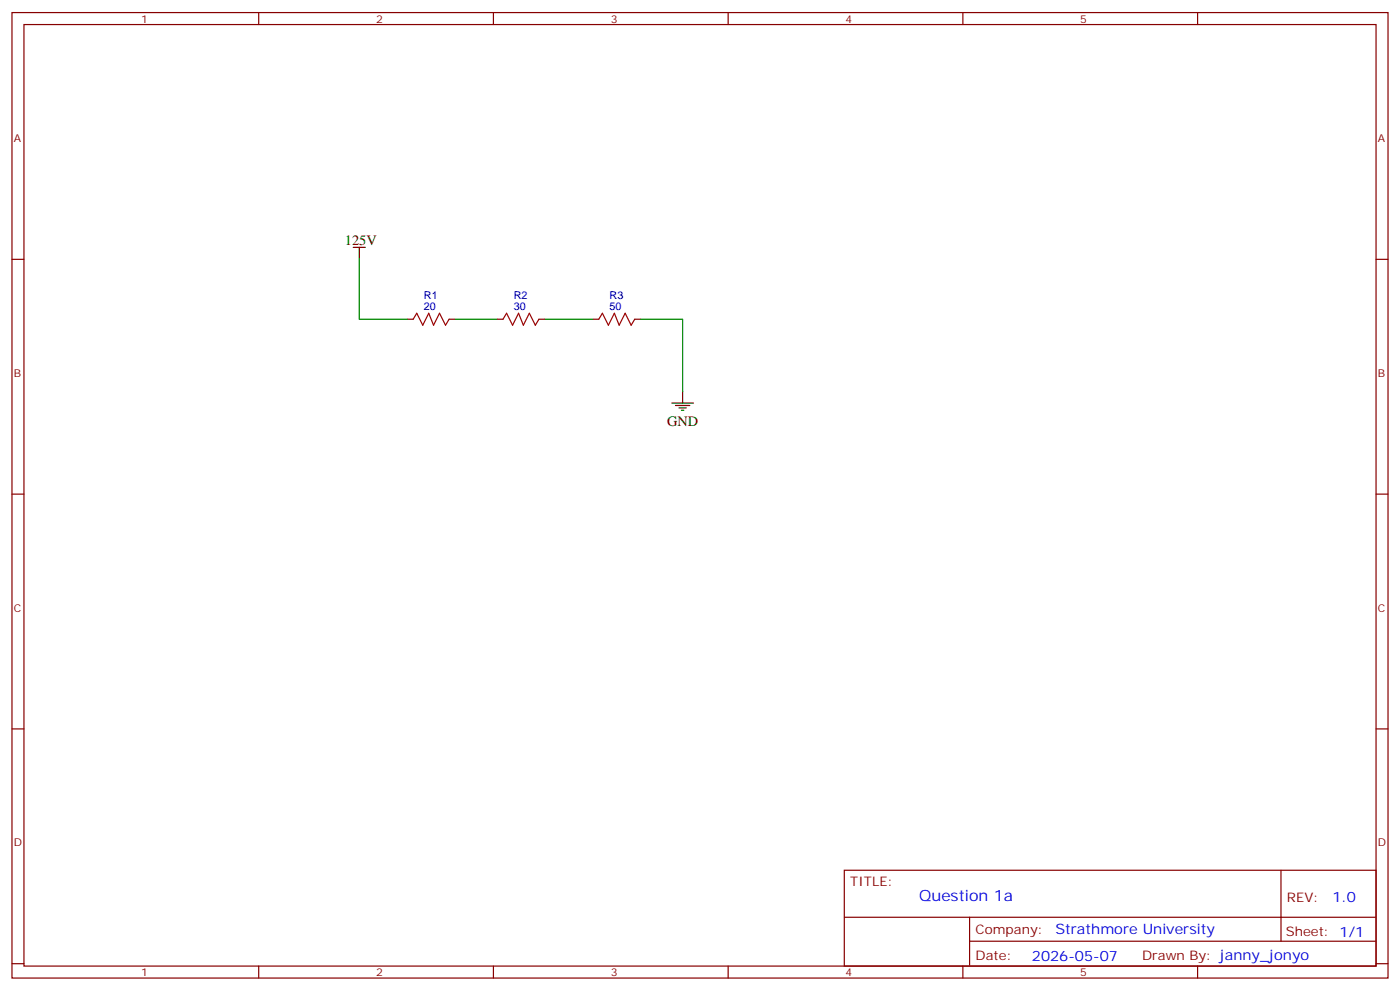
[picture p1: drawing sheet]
<svg xmlns="http://www.w3.org/2000/svg" width="412mm" height="292mm" viewBox="0 0 412 292" stroke-linecap="round" stroke-linejoin="round" font-family="sans-serif">
<g fill="none" stroke="#870000" stroke-width=".35">
<path d="M3.5 3.7h405.4v284.3h-405.4zM7.1 7.2h398.2v277.3h-398.2zM76.2 3.7v3.5M145.3 3.7v3.5M214.5 3.7v3.5M283.6 3.7v3.5M352.8 3.7v3.5M3.5 76.4h3.6M405.3 76.4h3.6M119.9 94h1.8M132.3 94h1.8M146.4 94h1.8"/>
<path d="M158.7 94h1.8M174.6 94h1.8M187 94h1.7M3.5 145.5h3.6M405.3 145.5h3.6M3.5 214.7h3.6M405.3 214.7h3.6M248.7 256.3h156.6v28.2h-156.6zM377.3 256.3v20.9M248.7 270.1h156.5M285.6 277.2h119.6M285.6 270.1v14.2"/>
<path d="M3.5 283.8h3.6M76.2 284.5v3.5M145.3 284.5v3.5M214.5 284.5v3.5M283.6 284.5v3.5M352.8 284.5v3.5M405.3 283.8h3.6"/>
</g>
<path d="M104.1 72.8h3.5M105.8 72.8v3.6M197.9 118.7h6.4M199 119.4h4.2M201.1 115.2v3.5M200 120.1h2.1M200.7 120.8h.7" fill="none" stroke="#000" stroke-width=".35"/>
<path d="M121.7 94l1.1-1.7 1.7 3.5 1.8-3.5 1.4 3.5 1.8-3.5 1.7 3.5 1.1-1.8M148.2 94l1-1.7 1.8 3.5 1.8-3.5 1.4 3.5 1.7-3.5 1.8 3.5 1-1.8M176.4 94l1-1.7 1.8 3.5 1.8-3.5 1.4 3.5 1.7-3.5 1.8 3.5 1.1-1.8" fill="none" stroke="#a10000" stroke-width=".35"/>
<path d="M105.8 76.4v17.6h14.1M134.1 94h12.3M160.5 94h14.1M188.7 94h12.4v21.2" fill="none" stroke="#008700" stroke-width=".35"/>
<text font-size="4.6" fill="#00f" x="270.8" y="265.3">Question 1a</text>
<g font-size="4.2">
<text x="101.6" y="72.1">125V</text>
<text x="196.5" y="125.4">GND</text>
</g>
<g font-size="4.2" fill="#00f">
<text x="392.5" y="265.6">1.0</text>
<text x="310.9" y="275.1">Strathmore University</text>
<text x="304" y="282.9">2026-05-07</text>
</g>
<g font-size="3.9" fill="#800">
<text x="250.5" y="260.9">TITLE:</text>
<text x="379.1" y="265.6">REV:</text>
<text x="287.4" y="275.1">Company:</text>
<text x="378.7" y="275.7">Sheet: 1/1</text>
<text x="287.4" y="282.8">Date:</text>
<text x="336.4" y="282.8">Drawn By: janny_jonyo</text>
</g>
<g font-size="3.2" fill="#800">
<text x="41.6" y="6.7">1</text>
<text x="110.8" y="6.7">2</text>
<text x="179.9" y="6.7">3</text>
<text x="249.1" y="6.7">4</text>
<text x="318.2" y="6.7">5</text>
<text x="4.1" y="41.8">A</text>
<text x="405.9" y="41.8">A</text>
<text x="4.1" y="110.9">B</text>
<text x="405.9" y="110.9">B</text>
<text x="4.1" y="180.1">C</text>
<text x="405.9" y="180.1">C</text>
<text x="4.1" y="249.2">D</text>
<text x="405.9" y="249.2">D</text>
<text x="41.6" y="287.5">1</text>
<text x="110.8" y="287.5">2</text>
<text x="179.9" y="287.5">3</text>
<text x="249.1" y="287.5">4</text>
<text x="318.2" y="287.5">5</text>
</g>
<g font-size="3.2" fill="#000080">
<text x="124.9" y="88.1">R1</text>
<text x="151.3" y="88.1">R2</text>
<text x="179.6" y="88.1">R3</text>
<text x="124.9" y="91.2">20</text>
<text x="151.3" y="91.2">30</text>
<text x="179.6" y="91.2">50</text>
</g>
</svg>
